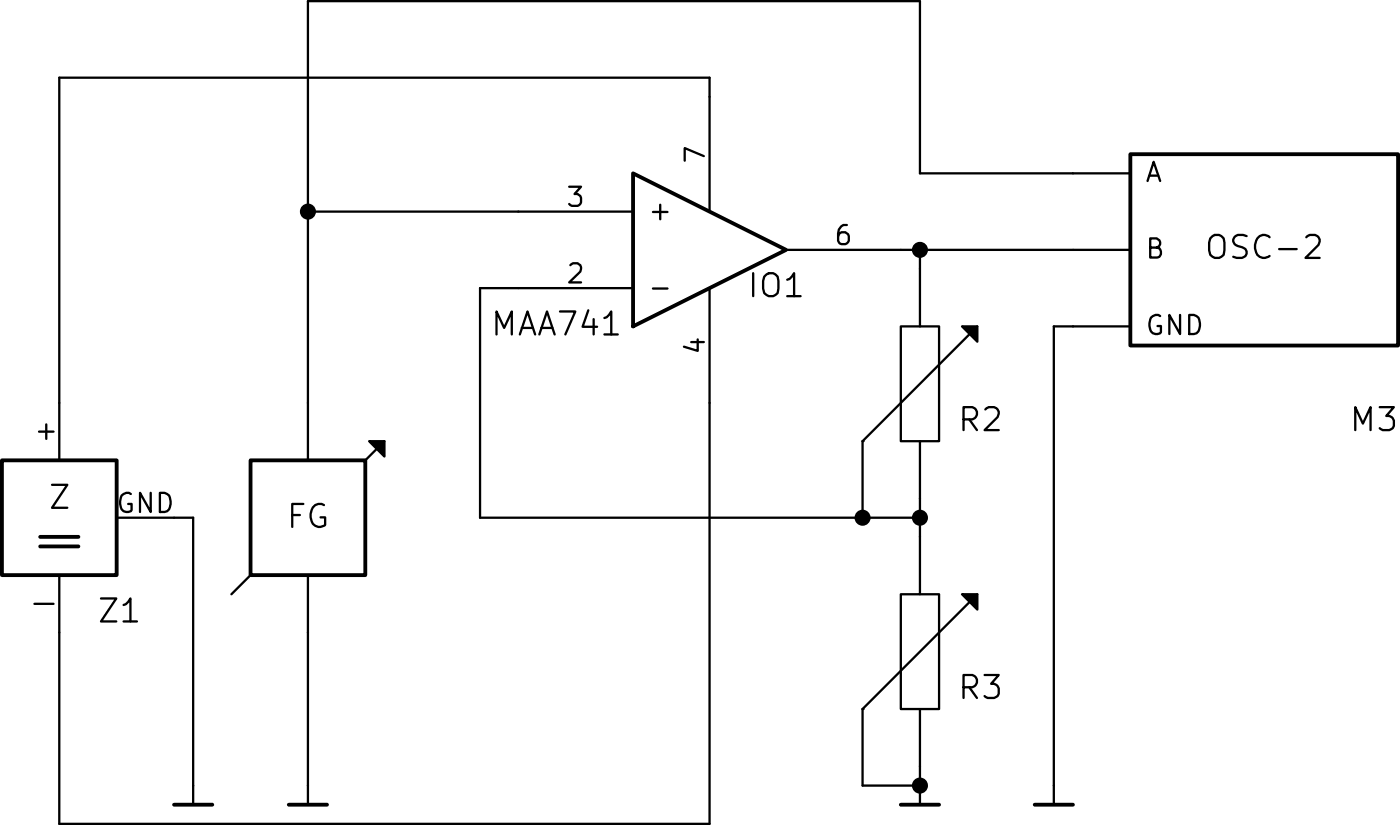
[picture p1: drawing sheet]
EESchema Schematic File Version 2
LIBS:elm
LIBS:power
LIBS:device
LIBS:transistors
LIBS:conn
LIBS:linear
LIBS:regul
LIBS:74xx
LIBS:cmos4000
LIBS:adc-dac
LIBS:memory
LIBS:xilinx
LIBS:special
LIBS:microcontrollers
LIBS:dsp
LIBS:microchip
LIBS:analog_switches
LIBS:motorola
LIBS:texas
LIBS:intel
LIBS:audio
LIBS:interface
LIBS:digital-audio
LIBS:philips
LIBS:display
LIBS:cypress
LIBS:siliconi
LIBS:opto
LIBS:atmel
LIBS:contrib
LIBS:valves
LIBS:RC_OZ_phi-cache
EELAYER 27 0
EELAYER END
$Descr A4 11693 8268
encoding utf-8
Sheet 1 1
Title ""
Date "8 dec 2014"
Rev ""
Comp ""
Comment1 ""
Comment2 ""
Comment3 ""
Comment4 ""
$EndDescr
$Comp
L FG FG1
U 1 1
P 4200 4400
F 0 "FG1" H 4250 4200 60  0001 L CNN
F 1 "FG" H 4200 4400 60  0001 C CNN
F 2 "~" H 4200 4400 60  0000 C CNN
F 3 "~" H 4200 4400 60  0000 C CNN
	1    4200 4400
	1    0    0    -1  
$EndComp
Wire Wire Line
	4200 3050 4200 4100
$Comp
L MAA741_ IO1
U 1 1
P 5250 3700
F 0 "IO1" H 5350 3600 60  0000 L CNN
F 1 "MAA741" H 4850 3500 60  0000 C CNN
F 2 "~" H 5250 3700 60  0000 C CNN
F 3 "~" H 5250 3700 60  0000 C CNN
	1    5250 3700
	1    0    0    -1  
$EndComp
$Comp
L RP R2
U 1 1
P 5800 4050
F 0 "R2" H 5900 3950 60  0000 L CNN
F 1 "RP" H 5900 4000 60  0001 L CNN
F 2 "~" H 5800 4050 60  0000 C CNN
F 3 "~" H 5800 4050 60  0000 C CNN
	1    5800 4050
	1    0    0    -1  
$EndComp
$Comp
L RP R3
U 1 1
P 5800 4750
F 0 "R3" H 5900 4650 60  0000 L CNN
F 1 "RP" H 5900 4700 60  0001 L CNN
F 2 "~" H 5800 4750 60  0000 C CNN
F 3 "~" H 5800 4750 60  0000 C CNN
	1    5800 4750
	1    0    0    -1  
$EndComp
Wire Wire Line
	5750 3700 6200 3700
Wire Wire Line
	5800 3700 5800 3750
Wire Wire Line
	5800 4450 5800 4350
Wire Wire Line
	4650 4400 5800 4400
Connection ~ 5800 4400
Wire Wire Line
	4650 3800 4750 3800
Wire Wire Line
	4650 4400 4650 3800
$Comp
L GND P5
U 1 1
P 5800 5150
F 0 "P5" H 6000 5100 60  0001 C CNN
F 1 "GND" H 5800 5100 60  0001 C CNN
F 2 "~" H 5800 5150 60  0000 C CNN
F 3 "~" H 5800 5150 60  0000 C CNN
	1    5800 5150
	1    0    0    -1  
$EndComp
$Comp
L GND P2
U 1 1
P 4200 5150
F 0 "P2" H 4400 5100 60  0001 C CNN
F 1 "GND" H 4200 5100 60  0001 C CNN
F 2 "~" H 4200 5150 60  0000 C CNN
F 3 "~" H 4200 5150 60  0000 C CNN
	1    4200 5150
	1    0    0    -1  
$EndComp
Wire Wire Line
	4200 5100 4200 4700
Wire Wire Line
	5800 5100 5800 5050
$Comp
L Z_SYM Z1
U 1 1
P 3550 4400
F 0 "Z1" H 3650 4150 60  0000 L CNN
F 1 "Z_SYM" H 3600 4600 60  0001 L CNN
F 2 "~" H 3550 4400 60  0000 C CNN
F 3 "~" H 3550 4400 60  0000 C CNN
	1    3550 4400
	1    0    0    -1  
$EndComp
$Comp
L GND P1
U 1 1
P 3900 5150
F 0 "P1" H 4100 5100 60  0001 C CNN
F 1 "GND" H 3900 5100 60  0001 C CNN
F 2 "~" H 3900 5150 60  0000 C CNN
F 3 "~" H 3900 5150 60  0000 C CNN
	1    3900 5150
	1    0    0    -1  
$EndComp
Wire Wire Line
	3900 5100 3900 4400
Wire Wire Line
	3900 4400 3850 4400
Wire Wire Line
	5250 3300 5250 3250
Wire Wire Line
	3550 3250 3550 4100
Wire Wire Line
	3550 4700 3550 5200
Wire Wire Line
	5250 5200 5250 4100
Connection ~ 5800 3700
$Comp
L GND P6
U 1 1
P 6150 5150
F 0 "P6" H 6350 5100 60  0001 C CNN
F 1 "GND" H 6150 5100 60  0001 C CNN
F 2 "~" H 6150 5150 60  0000 C CNN
F 3 "~" H 6150 5150 60  0000 C CNN
	1    6150 5150
	1    0    0    -1  
$EndComp
$Comp
L OSC-2 M3
U 1 1
P 6700 3700
F 0 "M3" H 7050 3250 60  0000 R CNN
F 1 "OSC-2" H 6700 3700 60  0000 C CNN
F 2 "~" H 6700 3700 60  0000 C CNN
F 3 "~" H 6700 3700 60  0000 C CNN
	1    6700 3700
	1    0    0    -1  
$EndComp
Wire Wire Line
	6150 5100 6150 3900
Wire Wire Line
	6150 3900 6200 3900
Wire Wire Line
	6200 3500 5800 3500
Wire Wire Line
	5800 3500 5800 3050
Wire Wire Line
	5650 4200 5650 4400
Connection ~ 5650 4400
Wire Wire Line
	5650 4900 5650 5100
Wire Wire Line
	5650 5100 5800 5100
Connection ~ 5800 5100
Wire Wire Line
	3550 5200 5250 5200
Wire Wire Line
	5250 3250 3550 3250
Wire Wire Line
	5800 3050 4200 3050
Wire Wire Line
	4750 3600 4200 3600
Connection ~ 4200 3600
$EndSCHEMATC
